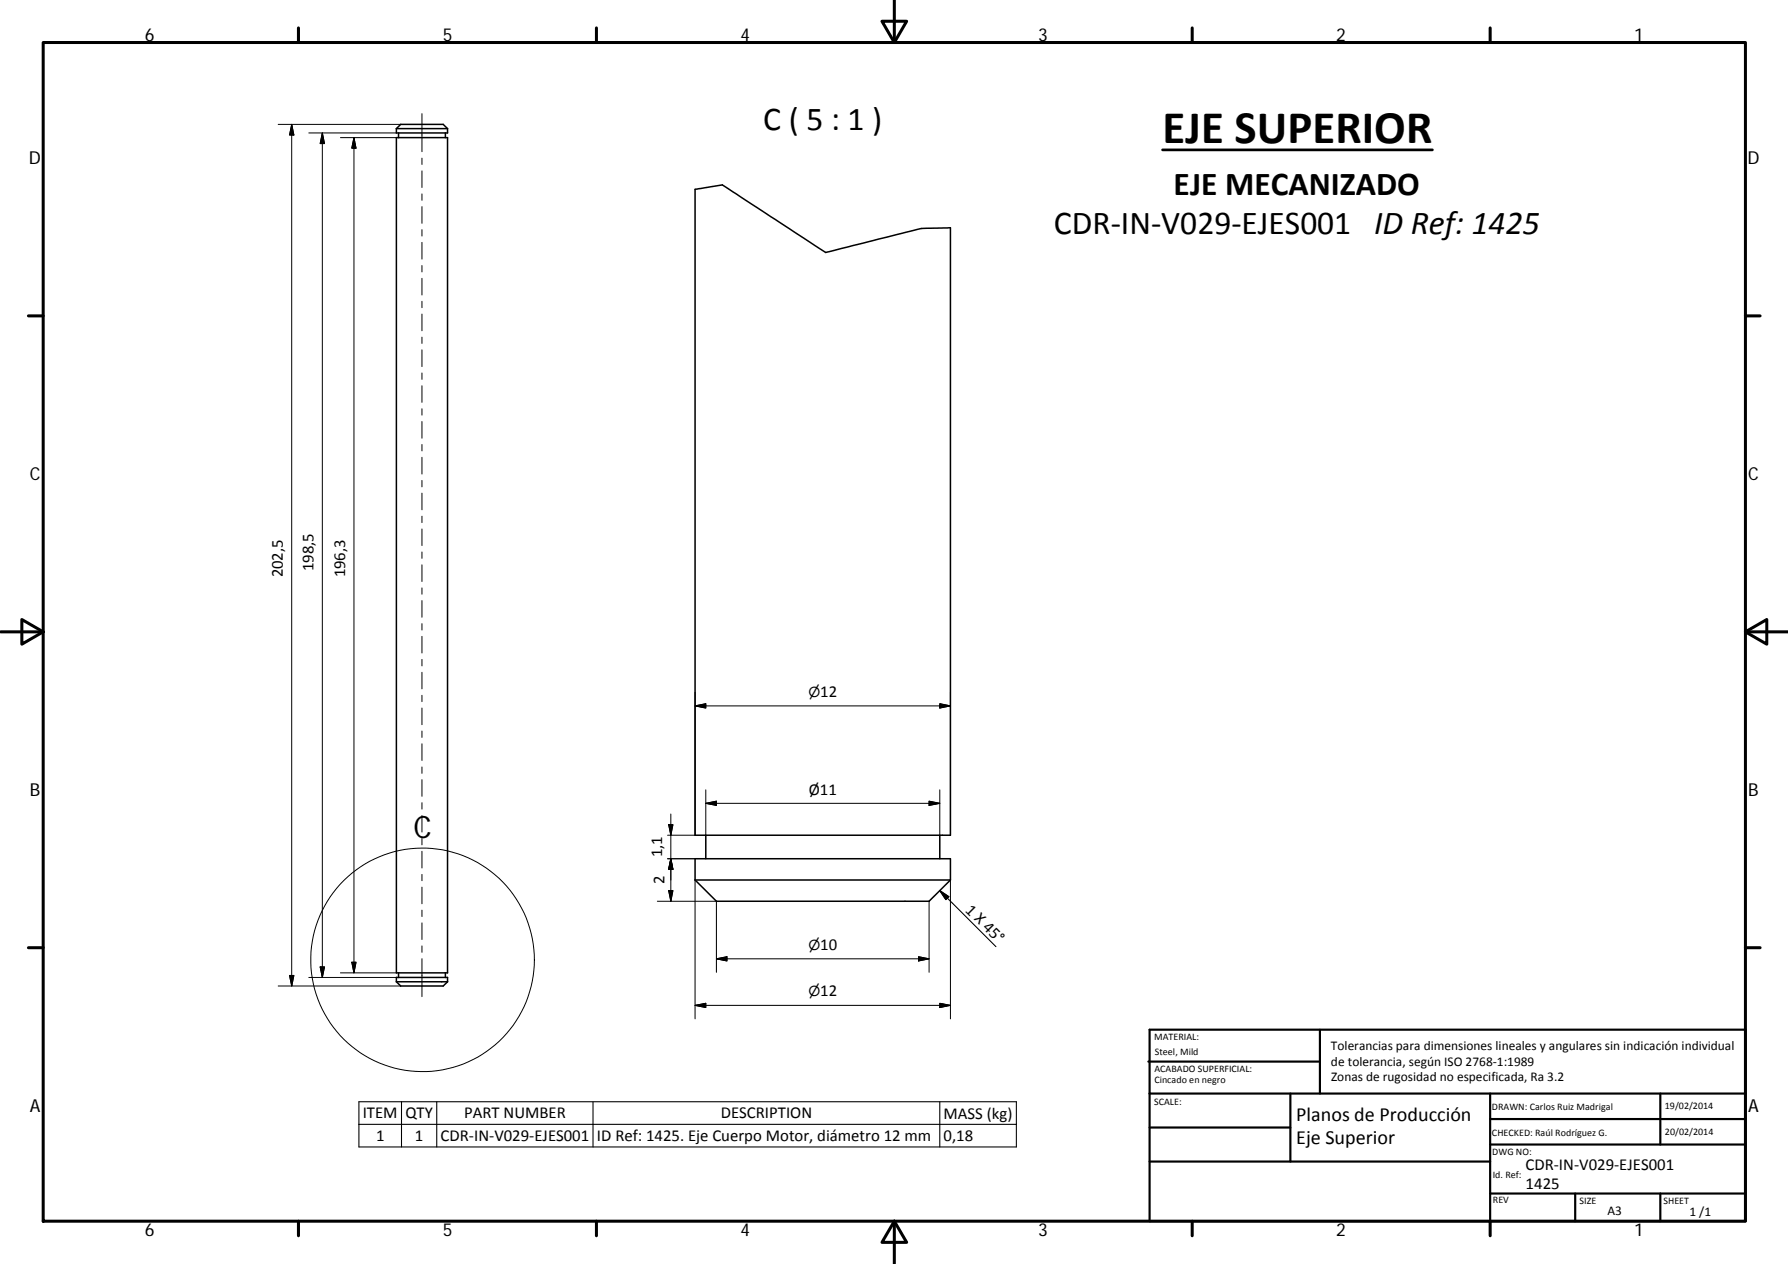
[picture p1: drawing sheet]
<svg xmlns="http://www.w3.org/2000/svg" width="420mm" height="297mm" viewBox="0 0 420 297" stroke-linecap="round" stroke-linejoin="round" font-family="sans-serif">
<g fill="none" stroke="#000" stroke-width=".36">
<path d="M93.1 30.2v1h12.1v-1M93.1 30.2h12.1M93.1 30.2l1.1-1h9.9l1.1 1M93.1 32.3h12.1v196.3h-12.1zM93.7 31.2v1.1M104.7 31.2v1.1M163.3 44.5l6.4-1 24.3 15.8 16.8-4.2a32.1 32.1 0 0 1 11.8-1.5l.7-.1v142.8h-60zM165.9 196.3v5.5M220.8 196.3v5.5M163.3 206.8v-5h60v5M163.3 206.8h60M163.3 206.8l5 5h45.1h4.9l5-5"/>
<path d="M93.1 230.7h12.1M93.1 230.7v-1h12.1v1M93.1 230.7l1.1 1h9.9l1.1-1M93.7 228.6v1.1M104.7 228.6v1.1"/>
</g>
<g fill="none" stroke="#000" stroke-width=".71">
<path d="M10.1 10h400.1v277h-400.1zM70.1 6.6v3.4M140.2 6.6v3.4M207.3 5h5.8l-2.9 5zM210.2 0v10M280.2 6.6v3.4M350.2 6.6v3.4M6.7 74.2h3.4M410.2 74.2h3.4M.2 148.5h9.9M5.1 145.6l5 2.9-5 2.9zM410.2 148.5l5-2.9v5.8z"/>
<path d="M410.2 148.5h9.9M6.7 222.7h3.4M410.2 222.7h3.4M70.1 287v3.4M140.2 287v3.4M210.2 287l2.9 5h-5.8zM210.2 287v10M280.2 287v3.4M350.2 287v3.4"/>
</g>
<g fill="none" stroke="#000" stroke-width=".51">
<path d="M269.8 249.5h40.4M270.1 257h140.1M270.1 242h140.1v45h-140.1zM303.2 257v16M310.2 242v15M350.2 257v30M390.2 257v12M270.1 273h80.1M270.1 265h33.1M350.2 269h60M350.2 263h60M350.2 280.5h60"/>
<path d="M370.2 280.5v6.5M390.2 280.5v6.5"/>
</g>
<g fill="none" stroke="#000" stroke-width=".23">
<path d="M65.4 29.2h28.8M68.5 29.2v202.5M68.5 29.2l.6 2.5h-1.1zM72.6 31.2h20.5M75.7 31.2l.6 2.5h-1.1zM75.7 31.2v198.5M80 32.3h13.1M83.2 32.3l.5 2.5h-1zM83.2 32.3v196.3M99.2 26.7v8.9M99.2 37.2v1.5M99.2 40.2v3.9"/>
<path d="M99.2 45.6v1.5M99.2 48.6v3.9M99.2 54v1.5M99.2 57v3.9M99.2 62.4v1.5M99.2 65.4v3.9M99.2 70.8v1.5M99.2 73.8v3.9M99.2 79.2v1.5M99.2 82.2v3.9M99.2 87.7v1.5M99.2 90.7v3.9"/>
<path d="M99.2 96.1v1.5M99.2 99.1v3.9M99.2 104.5v1.5M99.2 107.5v3.9M99.2 112.9v1.5M99.2 115.9v3.9M99.2 121.3v1.5M99.2 124.3v3.9M99.2 129.7v1.5M99.2 132.7v4M99.2 138.2v1.4M99.2 141.1v4"/>
<path d="M99.2 146.6v1.5M99.2 149.5v4M99.2 155v1.5M99.2 158v3.9M99.2 163.4v1.5M99.2 166.4v3.9M99.2 171.8v1.5M99.2 174.8v3.9M163.3 165.9l2.6-.5v1zM163.3 165.9h60M163.3 162.7v33.6h-6.4M220.8 165.4l2.5 .5-2.5 .5z"/>
<path d="M223.3 162.7v33.6M99.2 180.2v1.5M99.2 183.2v3.9M99.2 188.6v1.5M99.2 191.6v3.9M99.2 197v1.5M157.1 193.8h1l-.5 2.5zM157.6 191.3v20.5M165.9 185.6v10.7M165.9 188.8l2.4-.5v1zM165.9 188.8h54.9M218.3 188.3l2.5 .5-2.5 .5z"/>
<path d="M220.8 185.6v10.7M99.2 200v4M99.2 205.5v1.5M99.2 208.5v3.9M99.2 213.9v1.5M99.2 216.9v3.9M154.5 211.8h13.8v16.7M156.9 201.8h6.4M157.1 209.3h1l-.5 2.5zM157.6 201.8l.5 2.5h-1zM163.3 206.8v32.6M218.3 211.8v16.7"/>
<path d="M223.3 206.8v32.6M65.4 231.7h28.8M68 229.2h1.1l-.6 2.5zM72.6 229.7h20.5M75.2 227.2h1.1l-.6 2.5zM80 228.6h13.1M82.7 226.1h1l-.5 2.5zM99.2 222.3v1.5M99.2 225.3v8.9M163.3 236.3l2.6-.5v1zM163.3 236.3h60M168.3 225.3l2.5-.5v1z"/>
<path d="M168.3 225.3h50M215.8 224.8l2.5 .5-2.5 .5zM220.8 235.8l2.5 .5-2.5 .5z"/>
<circle cx="99.3" cy="225.6" r="26.3"/>
</g>
<path d="M220.8 209.3l13.2 13.2M220.8 209.3l2.2 1.4-.7 .7zM84.3 258.9h154.5v10.6h-154.5zM94.3 258.9v10.6M102.6 258.9v10.6M139.4 258.9v10.6M220.8 258.9v10.6M84.3 264.2h154.5" fill="none" stroke="#000" stroke-width=".25"/>
<g fill="#000" stroke="#000" stroke-width=".23">
<path d="M68.5 29.2l.6 2.5h-1.1zM75.7 31.2l.6 2.5h-1.1zM83.2 32.3l.5 2.5h-1zM163.3 165.9l2.6-.5v1zM220.8 165.4l2.5 .5-2.5 .5zM157.1 193.8h1l-.5 2.5zM165.9 188.8l2.4-.5v1zM218.3 188.3l2.5 .5-2.5 .5zM157.1 209.3h1l-.5 2.5zM157.6 201.8l.5 2.5h-1zM68 229.2h1.1l-.6 2.5zM75.2 227.2h1.1l-.6 2.5z"/>
<path d="M82.7 226.1h1l-.5 2.5zM163.3 236.3l2.6-.5v1zM168.3 225.3l2.5-.5v1zM215.8 224.8l2.5 .5-2.5 .5zM220.8 235.8l2.5 .5-2.5 .5z"/>
</g>
<path d="M273.2 35.2h63.4" fill="none" stroke="#000" stroke-width=".63"/>
<path d="M220.8 209.3l2.2 1.4-.7 .7z" fill="#000" stroke="#000" stroke-width=".25"/>
<text font-size="11" x="273.2" y="33.7">EJE SUPERIOR</text>
<g font-size="7.9">
<text x="179.4" y="30.5">C ( 5 : 1 )</text>
<text x="275.8" y="45.9">EJE MECANIZADO</text>
<text x="247.7" y="54.9">CDR‐IN‐V029‐EJES001 ID Ref: 1425</text>
</g>
<text font-size="7.2" x="97.1" y="196.9">C</text>
<g font-size="4.7">
<text x="304.6" y="263.5">Planos de Producción</text>
<text x="304.6" y="268.9">Eje Superior</text>
</g>
<g font-size="4.2">
<text x="34" y="9.6">6</text>
<text x="104" y="9.6">5</text>
<text x="174" y="9.6">4</text>
<text x="244" y="9.6">3</text>
<text x="314" y="9.6">2</text>
<text x="384" y="9.6">1</text>
<text x="6.8" y="38.7">D</text>
<text x="410.6" y="38.7">D</text>
<text x="7" y="112.9">C</text>
<text x="410.8" y="112.9">C</text>
<text x="7" y="187.1">B</text>
<text x="410.8" y="187.1">B</text>
<text x="7" y="261.3">A</text>
<text x="410.8" y="261.3">A</text>
<text x="34" y="290.4">6</text>
<text x="104" y="290.4">5</text>
<text x="174" y="290.4">4</text>
<text x="244" y="290.4">3</text>
<text x="314" y="290.4">2</text>
<text x="384" y="290.4">1</text>
</g>
<g font-size="3.9">
<text x="66.5" y="135.7" transform="rotate(-90 66.5 135.7)">202,5</text>
<text x="73.7" y="134.2" transform="rotate(-90 73.7 134.2)">198,5</text>
<text x="81.1" y="135.7" transform="rotate(-90 81.1 135.7)">196,3</text>
<text x="192.8" y="163.7">12</text>
<text x="190.1" y="186.8">Ø11</text>
<text x="155.6" y="201.5" transform="rotate(-90 155.6 201.5)">1,1</text>
<text x="156.1" y="207.8" transform="rotate(-90 156.1 207.8)">2</text>
<text x="226.7" y="214" transform="rotate(45 226.7 214)">1 X 45°</text>
<text x="192.8" y="223.2">10</text>
<text x="192.8" y="234.1">12</text>
<text x="85.2" y="262.8">ITEM</text>
<text x="95.3" y="262.8">QTY</text>
<text x="109.1" y="262.8">PART NUMBER</text>
<text x="169.4" y="262.8">DESCRIPTION</text>
<text x="221.7" y="262.9">MASS (kg)</text>
<text x="88.4" y="268.1">1</text>
<text x="97.5" y="268.1">1</text>
<text x="103.5" y="268.1">CDR‐IN‐V029‐EJES001</text>
<text x="140.3" y="268.2">ID Ref: 1425. Eje Cuerpo Motor, diámetro 12 mm</text>
<text x="221.7" y="268.1">0,18</text>
<text x="358.5" y="274.9">CDR‐IN‐V029‐EJES001</text>
<text x="358.5" y="279.4">1425</text>
</g>
<g font-size="3.3">
<text x="190" y="163.7">⌀</text>
<text x="190" y="223.2">⌀</text>
<text x="190" y="234.1">⌀</text>
</g>
<g font-size="3.1">
<text x="312.8" y="246.8">Tolerancias para dimensiones lineales y angulares sin indicación individual</text>
<text x="312.8" y="250.4">de tolerancia, según ISO 2768‐1:1989</text>
<text x="312.8" y="254">Zonas de rugosidad no especificada, Ra 3.2</text>
<text x="377.7" y="285.6">A3</text>
<text x="397" y="285.9">1 /1</text>
</g>
<g font-size="2.4">
<text x="271.2" y="244.4">MATERIAL:</text>
<text x="271.3" y="251.9">ACABADO SUPERFICIAL:</text>
<text x="271.4" y="247.9">Steel, Mild</text>
<text x="271.3" y="254.6">Cincado en negro</text>
<text x="271.2" y="259.7">SCALE:</text>
<text x="350.6" y="260.8">DRAWN: Carlos Ruiz Madrigal</text>
<text x="391.2" y="260.6">19/02/2014</text>
<text x="350.6" y="266.8">CHECKED: Raúl Rodríguez G.</text>
<text x="391.2" y="266.6">20/02/2014</text>
<text x="350.7" y="271.4">DWG NO:</text>
<text x="350.8" y="276.8">Id. Ref:</text>
<text x="350.8" y="282.8">REV</text>
<text x="371.2" y="282.9">SIZE</text>
<text x="390.9" y="282.9">SHEET</text>
</g>
</svg>
